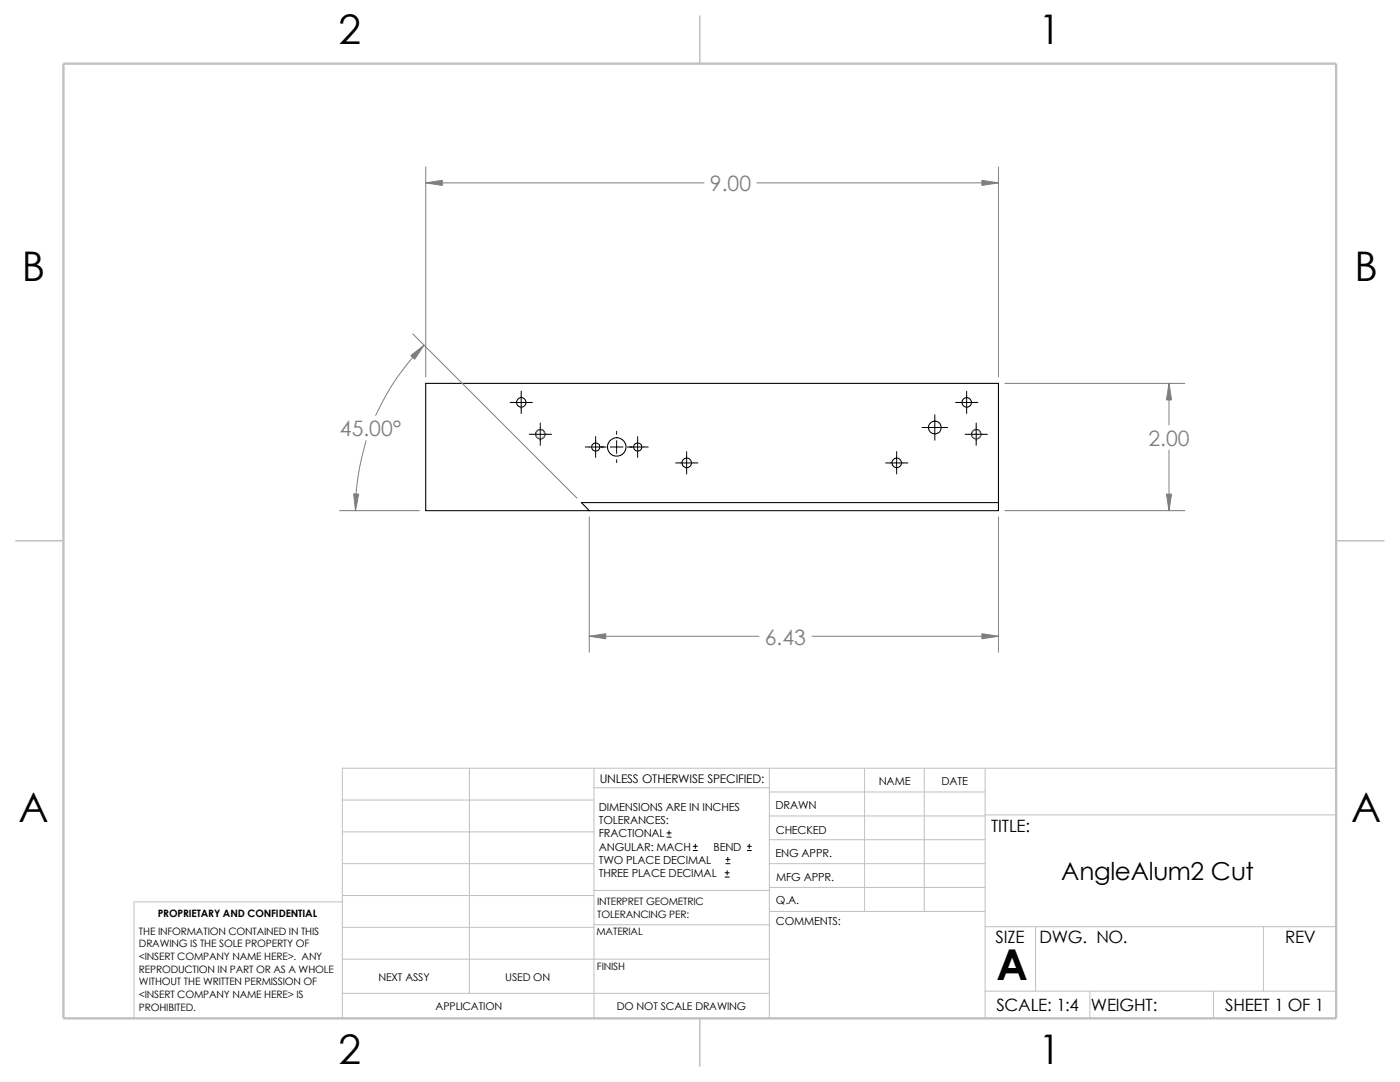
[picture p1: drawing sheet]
<svg xmlns="http://www.w3.org/2000/svg" width="279mm" height="216mm" viewBox="0 0 279 216" stroke-linecap="round" stroke-linejoin="round" font-family="sans-serif">
<g fill="none" stroke="#c0c0c0" stroke-width=".2">
<path d="M68.3 159.6h50.2M93.7 153.3v44.9M118.5 153.3v49.9M118.5 157.2h35M153.5 153.3v49.9M153.5 158h43.1M172.6 153.3v28.6M184.4 153.3v28.6M196.6 153.3v49.9M266.7 153.3h-198.4v49.9M68.3 178.7h50.2M68.3 172.3h50.2"/>
<path d="M68.3 166h50.2M68.3 180h-41.5v23.2M118.5 177.7h35.1M153.5 167.6h43.1M153.5 162.8h43.1M153.5 172.3h43.1M153.5 177.1h43.1M196.6 162.6h70.1M68.3 198.2h85.2M68.3 191.4h85.2M68.3 185h50.2M118.5 184.5h35.1"/>
<path d="M153.6 181.9h43M196.6 197.8h70.1M196.6 184.9h70.1M206.7 184.9v12.9M217.5 197.8v5.4M242.2 197.8v5.4M252.1 184.9v12.9"/>
</g>
<path d="M139.7 3.2v9.5M3.1 107.9h9.6M266.7 107.9h9.5M139.7 203.2v9.5" fill="none" stroke="#c0c0c0" stroke-width=".21"/>
<path d="M12.7 12.7h254v190.5h-254z" fill="none" stroke="#c0c0c0" stroke-width=".47"/>
<g fill="none" stroke="#000" stroke-width=".21">
<path d="M85 76.5h114.3v25.4h-114.3zM199.3 100.3h-83.3l1.6 1.6"/>
<circle cx="104" cy="80.3" r=".96"/>
<circle cx="107.8" cy="86.6" r=".96"/>
<circle cx="118.9" cy="89.2" r=".81"/>
<circle cx="123.1" cy="89.2" r="1.85"/>
<circle cx="127.3" cy="89.2" r=".81"/>
<circle cx="137.1" cy="92.4" r=".96"/>
<circle cx="179" cy="92.4" r=".96"/>
<circle cx="186.6" cy="85.3" r="1.27"/>
<circle cx="192.9" cy="80.3" r=".96"/>
<circle cx="194.8" cy="86.6" r=".96"/>
</g>
<g fill="none" stroke="#808080" stroke-width=".2">
<path d="M85 33.3v41.9M85 36.5h55.5M151 36.5h48.3M199.3 33.3v41.9M82.4 66.6l32.7 32.8M84.6 68.9a47.1 47.1 0 0 0-9.6 14M200.5 76.5h36M233.3 76.5v8.3M73.1 87.9a48.7 48.7 0 0 0-2.1 14M233.3 89.8v12.1M67.8 101.9h15.9M117.6 103.2v26.9"/>
<path d="M199.3 103.2v26.9M200.5 101.9h36M117.6 127h33.9M162.1 127h37.2"/>
<circle cx="107.8" cy="86.7" r=".89"/>
<circle cx="194.8" cy="86.7" r=".89"/>
</g>
<g fill="none" stroke="#000" stroke-width=".2">
<path d="M104 78.1v4.4M192.9 78.1v4.4M101.8 80.3h4.5M105.6 86.7h4.5M107.8 84.4v4.5M116.8 89.2h4.2M118.9 87.1v4.2M121.8 89.2h2.5M123.1 86.1v.6M123.1 87.9v2.6M123.1 91.7v.6M125.2 89.2h4.2"/>
<path d="M127.3 87.1v4.2M134.8 92.4h4.5M137 90.1v4.5M176.7 92.4h4.5M178.9 90.1v4.5M184 85.3h5.1M186.6 82.8v5M190.7 80.3h4.5M192.6 86.7h4.5M194.8 84.4v4.5M133.1 167h.8M133.1 166.2h.8"/>
<path d="M133.5 165.8v.8M138.3 169.7h.9M138.3 168.9h.9M138.8 168.4v.9M144.7 175h.8M144.7 174.2h.8M144.9 172.3h.8M144.9 171.5h.8M145.1 173.7v.9M145.2 171.1v.8M149.1 169.7h.8M149.1 168.9h.8"/>
<path d="M149.5 168.4v.9"/>
</g>
<g fill="#808080" stroke="#808080" stroke-width=".2">
<path d="M85 36.5l3.3-.5v1z"/>
<path d="M196 36l3.3 .5-3.3 .5z"/>
<path d="M196 126.4l3.3 .6-3.3 .5z"/>
<path d="M117.6 127l3.3-.6v1.1z"/>
<path d="M70.6 98.6h1l-.6 3.3z"/>
<path d="M82 71l2.6-2.1-1.8 2.8z"/>
<path d="M233.3 76.5l.5 3.3h-1z"/>
<path d="M232.8 98.6h1l-.5 3.3z"/>
</g>
<text font-size="8.5" x="198.8" y="195.5">A</text>
<g font-size="8.1">
<text x="67.6" y="8.8">2</text>
<text x="207.3" y="8.8">1</text>
<text x="4.4" y="56.1">B</text>
<text x="270.3" y="56.1">B</text>
<text x="3.7" y="164.1">A</text>
<text x="269.6" y="164.1">A</text>
<text x="67.6" y="212.3">2</text>
<text x="207.3" y="212.3">1</text>
</g>
<text font-size="4.9" x="211.8" y="175.6">AngleAlum2 Cut</text>
<g font-size="4.2" fill="#808080">
<text x="141.7" y="38.1">9.00</text>
<text x="67.8" y="87.1">45.00°</text>
<text x="229.2" y="89">2.00</text>
<text x="152.6" y="128.7">6.43</text>
</g>
<g font-size="3.4">
<text x="197.8" y="166">TITLE:</text>
<text x="198.7" y="188.1">SIZE</text>
<text x="207.5" y="188.1">DWG. NO.</text>
<text x="256.5" y="188.2">REV</text>
<text x="198.8" y="201.7">SCALE: 1:4</text>
<text x="217.7" y="201.8">WEIGHT:</text>
<text x="244.5" y="201.7">SHEET 1 OF 1</text>
</g>
<text font-size="2.4" x="119.7" y="156.2">UNLESS OTHERWISE SPECIFIED:</text>
<g font-size="2.2">
<text x="119.5" y="161.8">DIMENSIONS ARE IN INCHES</text>
<text x="154.8" y="161.5">DRAWN</text>
<text x="175.4" y="156.7">NAME</text>
<text x="187.9" y="156.7">DATE</text>
<text x="119.5" y="164.4">TOLERANCES:</text>
<text x="119.5" y="167.1">FRACTIONAL</text>
<text x="154.8" y="166.3">CHECKED</text>
<text x="119.5" y="172.4">TWO PLACE DECIMAL</text>
<text x="119.5" y="169.8">ANGULAR: MACH</text>
<text x="142.4" y="169.8">BEND</text>
<text x="154.8" y="171">ENG APPR.</text>
<text x="119.5" y="175">THREE PLACE DECIMAL</text>
<text x="154.9" y="175.7">MFG APPR.</text>
<text x="154.9" y="184.7">COMMENTS:</text>
<text x="154.9" y="180.5">Q.A.</text>
</g>
<g font-size="2.1">
<text x="75.5" y="195.7">NEXT ASSY</text>
<text x="100.8" y="195.7">USED ON</text>
<text x="86.9" y="201.5">APPLICATION</text>
<text x="123.1" y="201.6">DO NOT SCALE DRAWING</text>
</g>
<g font-size="2">
<text x="31.5" y="183">PROPRIETARY AND CONFIDENTIAL</text>
<text x="119.2" y="183.1">TOLERANCING PER:</text>
<text x="119.2" y="180.6">INTERPRET GEOMETRIC</text>
<text x="27.7" y="186.5">THE INFORMATION CONTAINED IN THIS</text>
<text x="27.7" y="189.1">DRAWING IS THE SOLE PROPERTY OF</text>
<text x="27.7" y="191.6">&lt;INSERT COMPANY NAME HERE&gt;. ANY</text>
<text x="119" y="186.6">MATERIAL</text>
<text x="27.7" y="194.1">REPRODUCTION IN PART OR AS A WHOLE</text>
<text x="27.7" y="196.6">WITHOUT THE WRITTEN PERMISSION OF</text>
<text x="119.1" y="193.5">FINISH</text>
<text x="27.7" y="199.1">&lt;INSERT COMPANY NAME HERE&gt; IS</text>
<text x="27.7" y="201.7">PROHIBITED.</text>
</g>
</svg>
